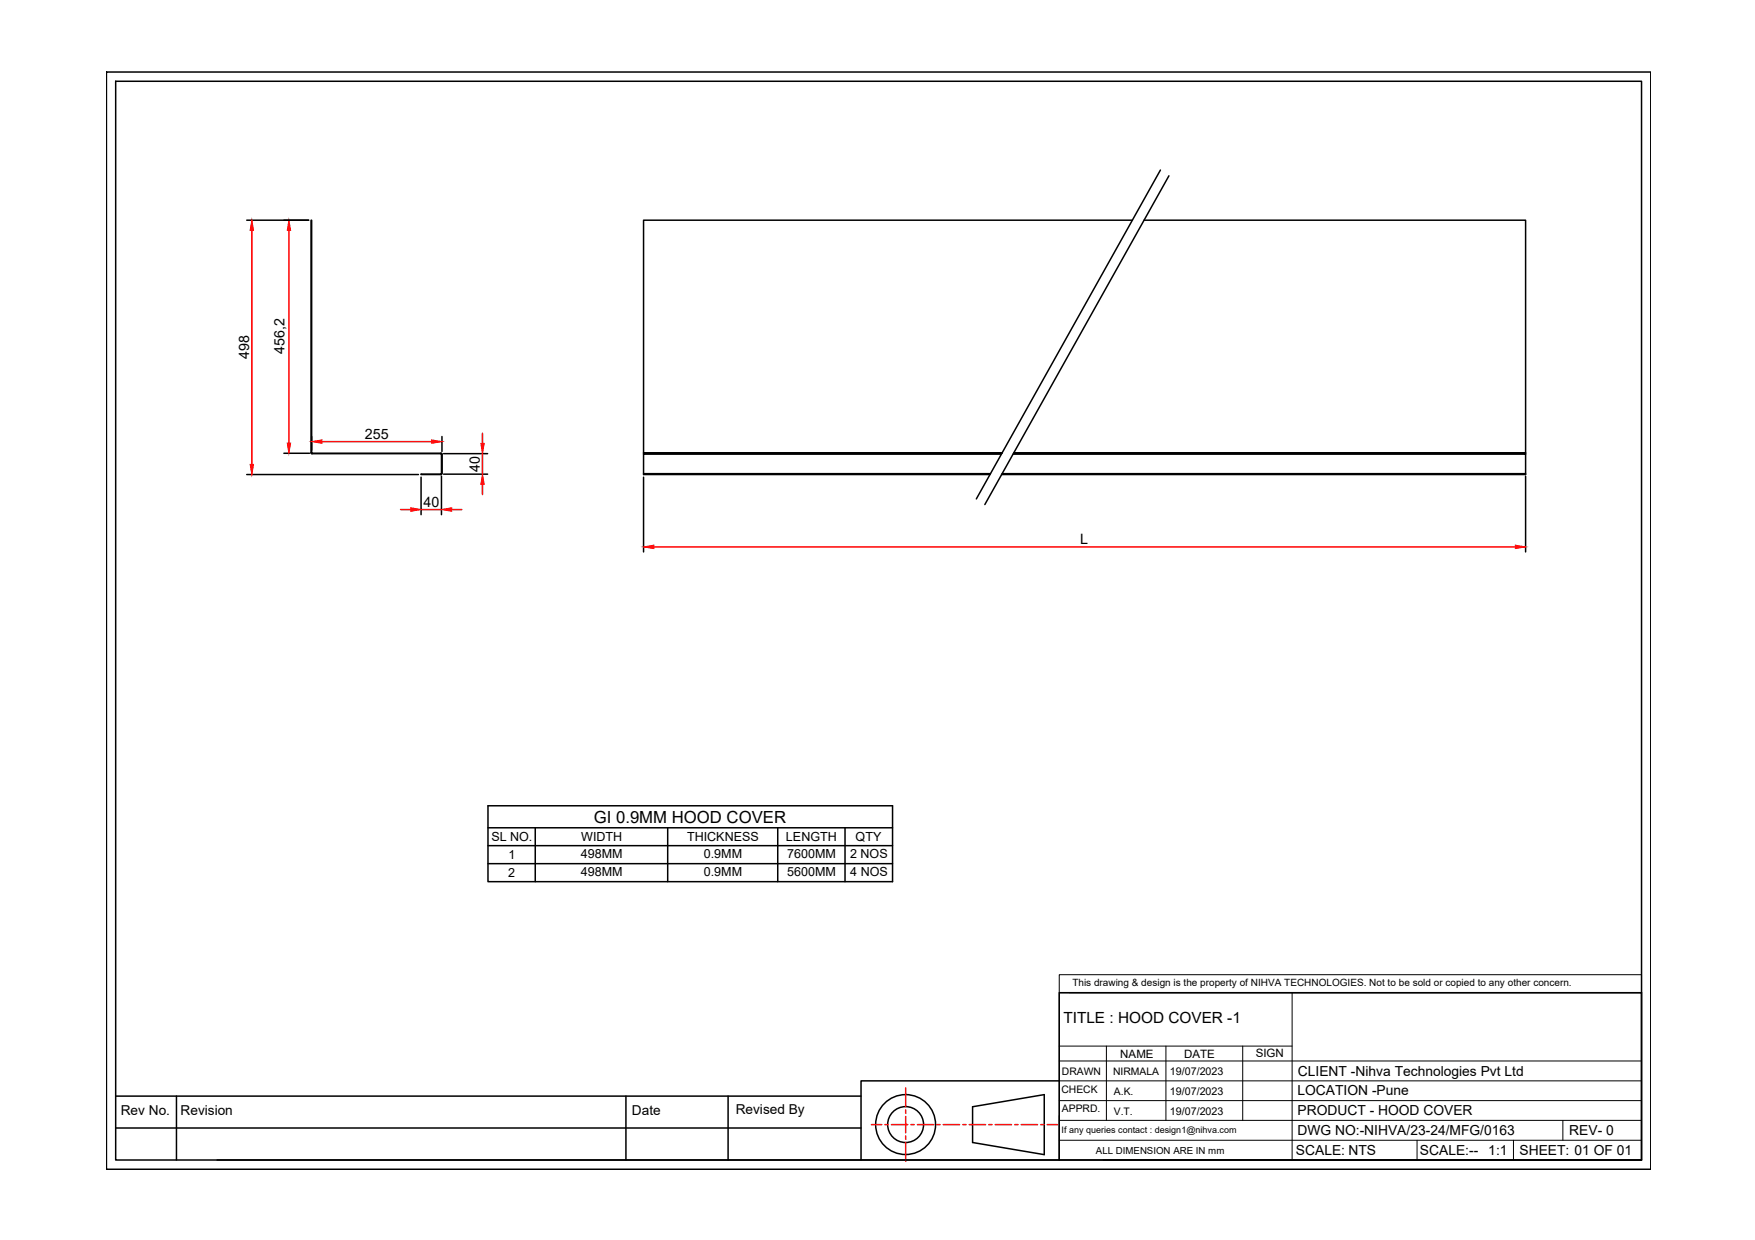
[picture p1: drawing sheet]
<svg xmlns="http://www.w3.org/2000/svg" width="297mm" height="210mm" viewBox="0 0 297 210" stroke-linecap="round" stroke-linejoin="round" font-family="sans-serif">
<!-- layer: 0 -->
<g fill="none" stroke="#000" stroke-width=".25">
<path d="M18 12.2h261.4v185.7h-261.4zM19.6 13.8h258.2v182.6h-258.2zM41.8 37.3h10.4M52.7 37.3v39.3zM191.7 37.3h-82.8v39.3M193.6 37.3h64.6v39.3M196.4 28.8l-31.2 55.7M197.8 29.8l-31.1 55.6M48 76.7h4.4M52.6 76.6l.2 .2M52.7 76.6l.1 .1M52.7 73.9v2.3"/>
<path d="M52.8 76.7v.1M52.8 76.7h21.8M52.8 76.8h21.8M74.6 76.7l.2 .2M74.6 76.8l.1 .1M74.6 76.7v.1M74.7 76.9h.1v3.3h-.1zM74.8 73.9v2.5M75.1 76.8h7.4M169.5 76.9h-60.6v3.3M169.6 76.7h-60.7v.2M169.6 76.6h-60.7v.1"/>
<path d="M171.5 76.9h86.7v3.3M171.6 76.7h86.6v.2M171.6 76.6h86.6v.1M41.8 80.3h29M71.3 80.3h3.3zM71.3 80.8v6.3M74.7 80.2h-.1M74.7 80.6v6.5M74.8 80.2l-.2 .1M75.1 80.3h7.4M108.9 80.8v12.6M167.6 80.2h-58.7v.1h58.7"/>
<path d="M169.6 80.2h88.6v.1h-88.7M258.2 80.6v12.8M82.6 136.4h68.5v12.8h-68.5zM82.6 140.1h68.5M82.6 143.2h68.5M82.6 146.2h68.5M90.6 140.1v9.1M113 140.1v9.1M131.6 140.1v9.1M143 140.1v9.1M179.3 168h98.5v28.4h-98.5zM19.6 190.9h126.1"/>
<path d="M19.6 185.5h126.1M29.9 185.5v10.9M105.9 185.5v10.9M123.2 185.5v10.9M145.7 196.4h33.6M164.6 187.3l12.1-2v10.2l-12.1-2.1zM179.3 183h-33.6v13.4h-109M186.7 196.4h91.1"/>
<circle cx="153.3" cy="190.4" r="5.1"/>
<circle cx="153.3" cy="190.4" r="3"/>
</g>
<g fill="none" stroke="#000" stroke-width=".17">
<path d="M179.3 165h98.5v3h-98.5zM179.3 179.6h98.5M179.3 168v28.4M179.3 177.1h39.4M181 168h96.8M187.3 177.1v12.6M197.3 177.1v12.6M210.3 177.1v12.6M218.7 168v28.4M179.3 189.7h98.5M179.3 186.3h98.5M179.3 183h98.5"/>
<path d="M179.3 193h98.5M239.8 193v3.4M256.2 193v3.4M264.5 189.7v3.3"/>
</g>
<g fill="none" stroke="#f00" stroke-width=".25">
<path d="M42.6 39v39.6M48.9 39v36M54.5 74.8h18.6M81.7 73.3v1.8M81.7 76.8v3.5M67.8 86.3h1.7M71.3 86.3h3.4M76.5 86.3h1.7M81.7 82v1.7M110.7 92.6h145.8M147.5 190.4h1.7M149.8 190.4h.5"/>
<path d="M150.9 190.4h2.7M153.3 184.2v3.1M153.3 187.9v.5M153.3 189v2.7M153.3 192.3v.5M153.3 193.4v3.2M154.2 190.4h.5M155.3 190.4h2.7M158.6 190.4h.5M159.7 190.4h2.7M163 190.4h.5M164.1 190.4h2.7"/>
<path d="M167.3 190.4h.6M168.4 190.4h2.8M171.7 190.4h.6M172.8 190.4h2.8M176.1 190.4h.6M177.2 190.4h1.8"/>
</g>
<g fill="#f00" stroke="#f00" stroke-width=".17">
<path d="M48.9 37.3l.3 1.7h-.6z"/>
<path d="M48.6 75h.6l-.3 1.7z"/>
<path d="M52.7 74.8l1.8-.3v.5z"/>
<path d="M73.1 74.5l1.7 .3-1.7 .2z"/>
<path d="M81.4 75.1h.6l-.3 1.7z"/>
<path d="M81.7 80.3l.3 1.7h-.6z"/>
<path d="M69.5 86l1.8 .3-1.8 .3z"/>
<path d="M74.7 86.3l1.8-.3v.6z"/>
<path d="M108.9 92.6l1.8-.3v.6z"/>
<path d="M256.5 92.3l1.7 .3-1.7 .3z"/>
<path d="M42.6 37.3l.3 1.7h-.6z"/>
<path d="M42.3 78.6h.6l-.3 1.7z"/>
</g>
<text font-size="2.8" x="100.5" y="139.3">GI 0.9MM HOOD COVER</text>
<text font-size="2.6" x="180" y="173.2">TITLE : HOOD COVER -1</text>
<g font-size="2.4">
<text x="48.1" y="60" transform="rotate(-90 48.1 60)">456,2</text>
<text x="42.2" y="60.8" transform="rotate(-90 42.2 60.8)">498</text>
<text x="61.8" y="74.3">255</text>
<text x="81.2" y="79.8" transform="rotate(-90 81.2 79.8)">40</text>
<text x="71.7" y="85.8">40</text>
<text x="182.8" y="92.1">L</text>
</g>
<g font-size="2.3">
<text x="219.6" y="185.4">LOCATION -Pune</text>
<text x="219.7" y="182.1">CLIENT -Nihva Technologies Pvt Ltd</text>
<text x="20.4" y="188.8">Rev No.</text>
<text x="30.6" y="188.8">Revision</text>
<text x="107" y="188.8">Date</text>
<text x="124.5" y="188.6">Revised By</text>
<text x="219.6" y="188.8">PRODUCT - HOOD COVER</text>
<text x="219.4" y="195.5">SCALE: NTS</text>
<text x="219.6" y="192.2">DWG NO:-NIHVA/23-24/MFG/0163</text>
<text x="240.3" y="195.5">SCALE:--</text>
<text x="251.9" y="195.5">1:1</text>
<text x="257.2" y="195.5">SHEET: 01 OF 01</text>
<text x="265.6" y="192.1">REV- 0</text>
</g>
<g font-size="2.1">
<text x="83.2" y="142.4">SL NO.</text>
<text x="98.4" y="142.4">WIDTH</text>
<text x="116.3" y="142.4">THICKNESS</text>
<text x="133" y="142.4">LENGTH</text>
<text x="144.8" y="142.3">QTY</text>
<text x="86" y="148.5">2</text>
<text x="86.1" y="145.4">1</text>
<text x="98.3" y="145.2">498MM</text>
<text x="98.3" y="148.2">498MM</text>
<text x="119.1" y="145.2">0.9MM</text>
<text x="119.1" y="148.2">0.9MM</text>
<text x="133.2" y="145.2">7600MM</text>
<text x="133.2" y="148.2">5600MM</text>
<text x="143.9" y="145.2">2 NOS</text>
<text x="143.9" y="148.3">4 NOS</text>
</g>
<g font-size="2">
<text x="189.6" y="179.1">NAME</text>
<text x="200.4" y="179.1">DATE</text>
<text x="212.5" y="179">SIGN</text>
</g>
<g font-size="1.8">
<text x="179.6" y="185">CHECK</text>
<text x="179.7" y="182">DRAWN</text>
<text x="188.4" y="182">NIRMALA</text>
<text x="188.5" y="185.4">A.K.</text>
<text x="198" y="182">19/07/2023</text>
<text x="198" y="185.3">19/07/2023</text>
<text x="179.7" y="188.3">APPRD.</text>
<text x="188.5" y="188.7">V.T.</text>
<text x="198" y="188.7">19/07/2023</text>
</g>
<text font-size="1.7" x="181.5" y="166.9">This drawing &amp; design is the property of NIHVA TECHNOLOGIES. Not to be sold or copied to any other concern.</text>
<text font-size="1.6" x="185.5" y="195.3">ALL DIMENSION ARE IN mm</text>
<text font-size="1.5" x="179.7" y="191.8">If any queries contact : design1@nihva.com</text>
</svg>
